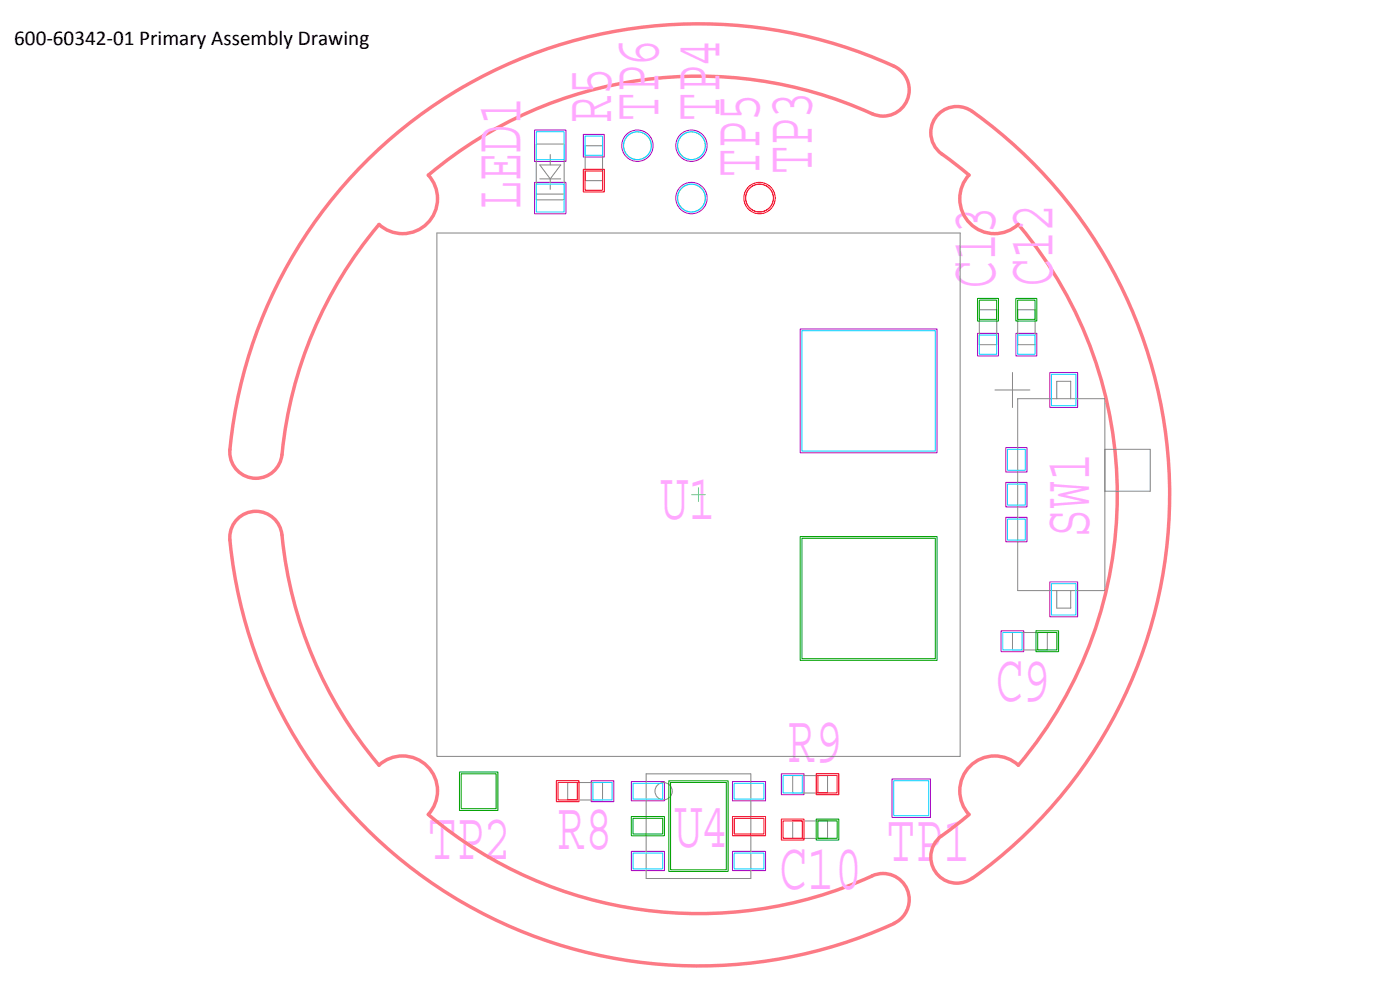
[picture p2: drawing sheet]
<svg xmlns="http://www.w3.org/2000/svg" width="420mm" height="297mm" viewBox="0 0 420 297" stroke-linecap="round" stroke-linejoin="round" font-family="sans-serif">
<path d="M291.7 33.4a7.9 7.9 0 0 0-11.3 2.5 7.9 7.9 0 0 0 3.4 11.1l7 5.6a10.5 10.5 0 0 0 .3 14.4 10.5 10.5 0 0 0 14.5 .3M291.8 33.4a141.3 141.3 0 0 1 0 230.1M113.7 67.3a10.5 10.5 0 0 0 14.5-.3 10.5 10.5 0 0 0 .4-14.4 126 126 0 0 1 134.2-18.1 7.9 7.9 0 0 0 9.7-5.2 7.9 7.9 0 0 0-5-9.8 141.3 141.3 0 0 0-198.5 116.2 7.8 7.8 0 0 0 7.4 7.8 7.8 7.8 0 0 0 8.2-7.1M113.8 67.4a125.6 125.6 0 0 0-29.2 69M305.6 67.4a125.6 125.6 0 0 1 0 162.2 10.5 10.5 0 0 0-14.5 .3 10.5 10.5 0 0 0-.3 14.5l-5.5 4.4a14.2 14.2 0 0 0-5.3 5.1 7.8 7.8 0 0 0 2.2 9.3 7.8 7.8 0 0 0 9.5 .3M84.6 160.5a7.8 7.8 0 0 0-8.5-7.1 7.8 7.8 0 0 0-7.1 8.6M84.6 160.5a125.5 125.5 0 0 0 29.1 69.1 10.5 10.5 0 0 1 14.5 .3 10.5 10.5 0 0 1 .4 14.5 125.8 125.8 0 0 0 134.2 18 7.9 7.9 0 0 1 9.7 5.3 7.9 7.9 0 0 1-5 9.8 141.3 141.3 0 0 1-198.5-115.5" fill="none" stroke="#fc7a85" stroke-width="1"/>
<g fill="none" stroke="#b000ce" stroke-width=".3">
<path d="M160.4 39h9.4v9.4h-9.4zM160.4 54.7h9.4v9.4h-9.4zM175.1 40.3h6.2v6.8h-6.2zM240.1 98.7h41.1v37.1h-41.1zM293.4 100h6.2v6.8h-6.2zM304.9 100h6.3v6.8h-6.3zM315.1 111.8h8.3v10.4h-8.3zM301.8 134.3h6.4v7.3h-6.4zM301.8 155.2h6.4v7.4h-6.4zM301.8 144.7h6.4v7.4h-6.4zM315.1 174.6h8.3v10.5h-8.3zM300.4 189.3h6.8v6.2h-6.8z"/>
<path d="M177.4 234.3h6.8v6.2h-6.8zM189.5 234.5h9.9v5.8h-9.9zM219.8 234.5h10v5.8h-10zM234.5 232.2h6.8v6.2h-6.8zM267.7 233.7h11.5v11.6h-11.5zM189.5 255.4h9.9v5.8h-9.9zM219.8 255.4h10v5.8h-10z"/>
<circle cx="191.3" cy="43.7" r="4.7"/>
<circle cx="207.5" cy="43.7" r="4.7"/>
<circle cx="207.5" cy="59.4" r="4.7"/>
</g>
<g fill="none" stroke="#848484" stroke-width=".3">
<path d="M160.9 43.2h8.4v16.8h-8.4zM160.9 58.2h8.4M162 49.5h6.3l-3.2 4.2zM162 53.7h6.3M165.1 46.4v3.1M165.1 53.7v3.1M175.6 43.7h5.2v10.5h-5.2zM131.1 69.9h157.1v157h-157.1zM293.9 92.9h5.2v10.5h-5.2zM305.4 92.9h5.3v10.5h-5.3zM298.6 117h10.5M303.9 111.8v10.5"/>
<path d="M305.4 119.6h26.2v57.6h-26.2zM317.2 119.6v-5.2h4.1v5.2M331.6 134.8h13.6v12.6h-13.6M317.2 177.2v5.3h4.1v-5.3M303.9 189.8h10.4v5.2h-10.4zM170.4 234.8h10.4v5.2h-10.4zM193.9 232.2h31.4v31.4h-31.4zM237.9 232.7h10.5v5.2h-10.5zM237.9 246.3h10.5v5.2h-10.5z"/>
<circle cx="191.3" cy="43.7" r="4.2"/>
<circle cx="207.5" cy="43.7" r="4.2"/>
<circle cx="207.5" cy="59.4" r="4.2"/>
<circle cx="227.9" cy="59.4" r="4.2"/>
<circle cx="199.2" cy="237.4" r="2.6"/>
</g>
<g fill="none" stroke="#0ed2ff" stroke-width=".3">
<path d="M160.9 39.5h8.4v8.4h-8.4zM160.9 55.2h8.4v8.4h-8.4zM175.6 40.8h5.2v5.8h-5.2zM240.7 99.2h40v36.1h-40zM293.9 100.5h5.2v5.8h-5.2zM305.4 100.5h5.2v5.8h-5.2zM315.6 112.3h7.3v9.4h-7.3zM302.4 134.8h5.3v6.3h-5.3zM302.4 155.7h5.3v6.3h-5.3zM302.4 145.3h5.3v6.3h-5.3zM315.6 175.1h7.3v9.4h-7.3zM301 189.8h5.7v5.2h-5.7z"/>
<path d="M177.9 234.8h5.8v5.2h-5.8zM190 235h8.9v4.8h-8.9zM220.3 235h8.9v4.8h-8.9zM235 232.7h5.8v5.2h-5.8zM268.2 234.3h10.5v10.4h-10.5zM190 256h8.9v4.7h-8.9zM220.3 256h8.9v4.7h-8.9z"/>
<circle cx="191.3" cy="43.7" r="4.2"/>
<circle cx="207.5" cy="43.7" r="4.2"/>
<circle cx="207.5" cy="59.4" r="4.2"/>
</g>
<path d="M207.5 148.4h4.2M209.6 146.3v4.2" fill="none" stroke="#74c490" stroke-width=".3"/>
<g fill="none" stroke="#f00" stroke-width=".3">
<path d="M175.1 50.8h6.2v6.8h-6.2zM175.6 51.3h5.2v5.8h-5.2zM167 234.3h6.8v6.2h-6.8zM167.5 234.8h5.8v5.2h-5.8zM245 232.2h6.7v6.2h-6.7zM245.5 232.7h5.7v5.2h-5.7zM219.8 245h10v5.8h-10zM220.3 245.5h8.9v4.7h-8.9zM234.5 245.8h6.8v6.3h-6.8zM235 246.3h5.8v5.2h-5.8z"/>
<circle cx="227.9" cy="59.4" r="4.7"/>
<circle cx="227.9" cy="59.4" r="4.2"/>
</g>
<g fill="none" stroke="#00a200" stroke-width=".3">
<path d="M293.4 89.5h6.2v6.8h-6.2zM293.9 90h5.2v5.8h-5.2zM304.9 89.5h6.3v6.8h-6.3zM305.4 90h5.2v5.8h-5.2zM240.1 161h41.1v37.1h-41.1zM240.7 161.5h40v36.1h-40zM310.9 189.3h6.8v6.2h-6.8zM311.4 189.8h5.8v5.2h-5.8zM137.9 231.6h11.5v11.6h-11.5zM138.4 232.2h10.5v10.4h-10.5zM200.7 234.3h17.8v27.2h-17.8zM201.2 234.8h16.8v26.2h-16.8z"/>
<path d="M189.5 245h9.9v5.8h-9.9zM190 245.5h8.9v4.7h-8.9zM245 245.8h6.7v6.3h-6.7zM245.5 246.3h5.7v5.2h-5.7z"/>
</g>
<g font-size="20.4" fill="#ffa8ff">
<text x="183.5" y="36.9" transform="rotate(-90 183.5 36.9)">R5</text>
<text x="197.6" y="36.4" transform="rotate(-90 197.6 36.4)">TP6</text>
<text x="215.9" y="36.4" transform="rotate(-90 215.9 36.4)">TP4</text>
<text x="228" y="53.1" transform="rotate(-90 228 53.1)">TP5</text>
<text x="243.7" y="52.1" transform="rotate(-90 243.7 52.1)">TP3</text>
<text x="156.2" y="62.6" transform="rotate(-90 156.2 62.6)">LED1</text>
<text x="298.6" y="86.7" transform="rotate(-90 298.6 86.7)">C13</text>
<text x="315.9" y="86.1" transform="rotate(-90 315.9 86.1)">C12</text>
<text x="198.1" y="155.7">U1</text>
<text x="326.9" y="161" transform="rotate(-90 326.9 161)">SW1</text>
<text x="298.6" y="210.2">C9</text>
<text x="236.3" y="228.5">R9</text>
<text x="128.5" y="257.8">TP2 R8</text>
<text x="202.3" y="254.2">U4</text>
<text x="266.2" y="258.3">TP1</text>
<text x="233.7" y="266.7">C10</text>
</g>
<text font-size="6.3" x="4.3" y="13.5">600-60342-01 Primary Assembly Drawing</text>
</svg>
